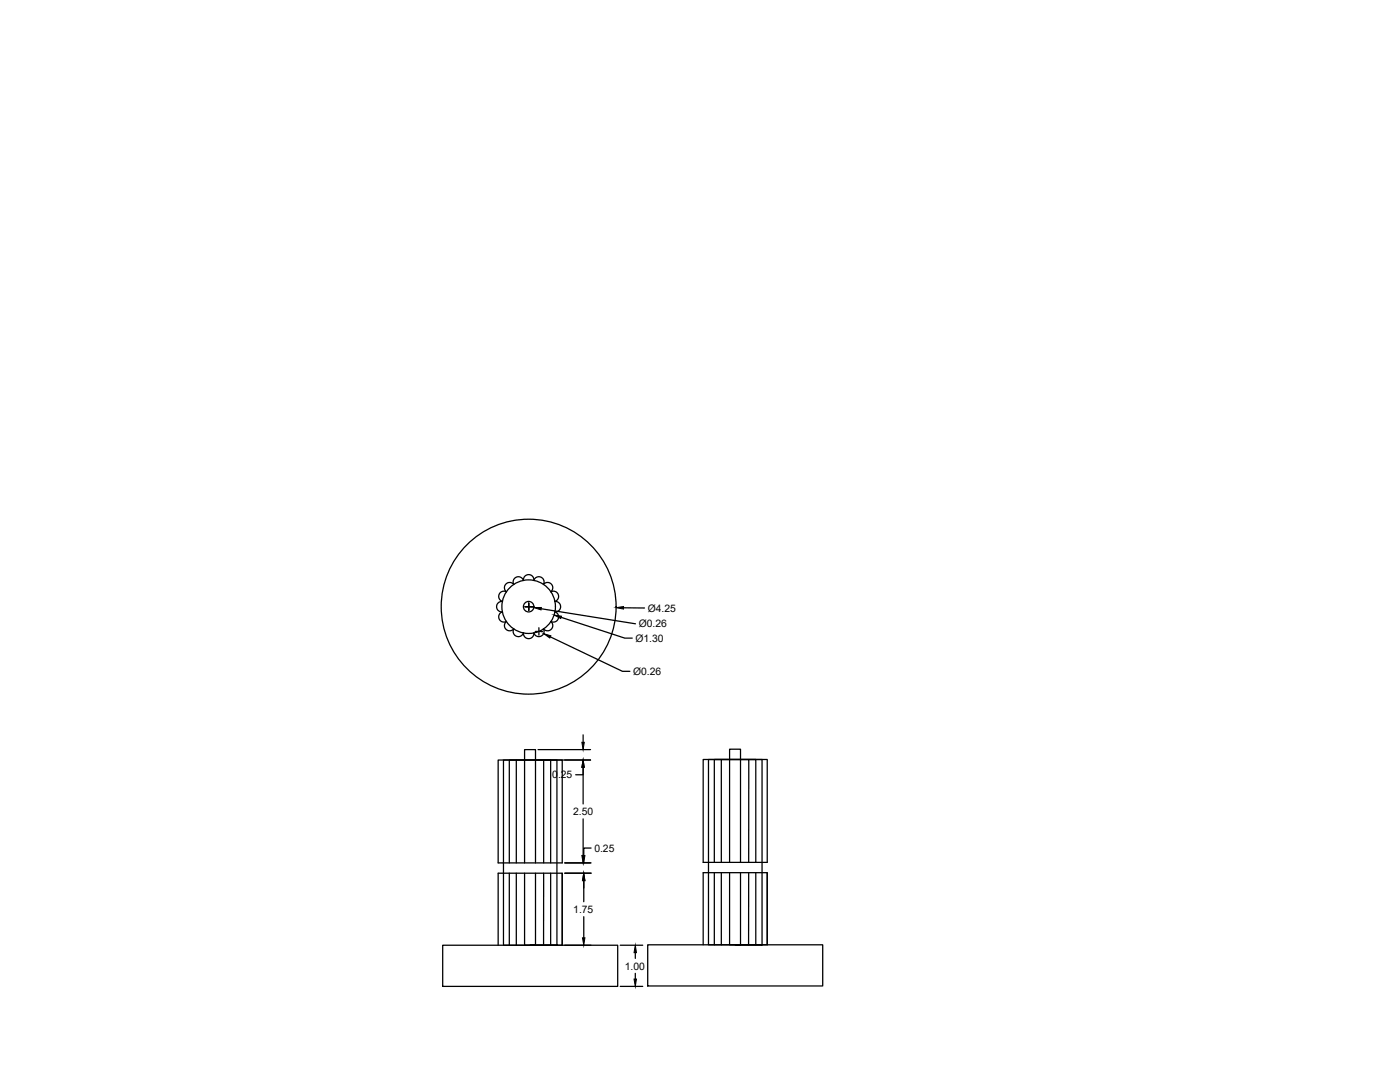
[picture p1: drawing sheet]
<svg xmlns="http://www.w3.org/2000/svg" width="279mm" height="216mm" viewBox="0 0 279 216" stroke-linecap="round" stroke-linejoin="round" font-family="sans-serif">
<!-- layer: 0 -->
<g fill="none" stroke="#000" stroke-width=".25">
<path d="M101.1 118.1a1.05 1.05 0 0 0-1.5 .5 1.05 1.05 0 0 0 .7 1.4M106.5 115.8a1.05 1.05 0 0 1 1.4-.6 1.05 1.05 0 0 1 .6 1.4 1.05 1.05 0 0 1 1.5-.1 1.05 1.05 0 0 1-.1 1.6M106.5 115.8a1.05 1.05 0 0 0-1-1.1 1.05 1.05 0 0 0-1 1.1 1.05 1.05 0 0 0-1.4-.6 1.05 1.05 0 0 0-.6 1.4 1.04 1.04 0 0 0-1.5-.1 1.04 1.04 0 0 0 .1 1.6M109.9 118.1a1.05 1.05 0 0 1 1.5 .5 1.05 1.05 0 0 1-.7 1.4M100.3 120a1.05 1.05 0 0 0-1.2 1.1 1.05 1.05 0 0 0 1.2 1M100.3 122.1a1.05 1.05 0 0 0-.7 1.4 1.05 1.05 0 0 0 1.5 .5M101.1 124a1.05 1.05 0 0 0-.1 1.6 1.05 1.05 0 0 0 1.5-.1 1.05 1.05 0 0 0 .5 1.5 1.05 1.05 0 0 0 1.5-.7 1.05 1.05 0 0 0 1 1.1 1.05 1.05 0 0 0 1-1.1M104.8 121.1h1.5M105.5 120.3v1.5M106.8 126h1.5M107.5 125.3v1.4M108 121.5l18.8 3"/>
<path d="M109.8 127.1l14.4 6.9h1.5M109.9 124a1.05 1.05 0 0 1 .1 1.6 1.05 1.05 0 0 1-1.5-.1 1.05 1.05 0 0 1-.6 1.5 1.05 1.05 0 0 1-1.4-.7M110.7 120a1.05 1.05 0 0 1 1.2 1.1 1.05 1.05 0 0 1-1.2 1M110.7 122.1a1.05 1.05 0 0 1 .7 1.4 1.05 1.05 0 0 1-1.5 .5M112 123.2l12.7 4.1h1.5M124.4 121.3h4.2M99.4 151.7h12.8v20.5h-12.8zM103 151.7h-1.4v20.5M104.7 149.6h2.2v2.1h-2.2zM107.4 151.7h10.5M107.4 149.6h10.5M108.5 151.7h1.4v20.5"/>
<path d="M114.9 154.6h1.5v-1.5v7.3M116.4 146.6v1.5M140.3 151.5h12.8v20.6h-12.8zM144 151.5h-1.4v20.6M145.6 149.5h2.2v2h-2.2zM149.4 151.5h1.4v20.6M101.6 174.2v14.4M103 172.2v-20.5h1.7v20.5M103 174.2v14.4M104.7 174.2v14.4h6.4h-10.6v-36.9h10.6v36.9h1.1v-14.4M106.9 172.2v-20.5h1.6v20.5M106.9 174.2v14.4"/>
<path d="M108.5 174.2v14.4M109.9 174.2v14.4M112.7 172.2h5.3M112.7 174.2h5.3M116.4 163.4v7.3M116.5 175.7v4.2M118 169.2h-1.5v1.5M142.6 174.1v14.4M144 172.1v-20.6h1.6v20.6M144 174.1v14.4M145.6 174.1v14.4h6.5h-10.7v-37h10.7v37h1v-14.4M147.8 172.1v-20.6h1.6v20.6"/>
<path d="M147.8 174.1v14.4M149.4 174.1v14.4M150.8 174.1v14.4M88.3 188.6h35v8.2h-35zM99.4 188.6v-14.4h12.8v14.4M112.7 188.6h5.3M116.5 182.9v4.2M123.8 196.8h4.5M123.8 188.6h4.5M126.8 190.1v1.1M126.8 194.2v1.2M129.3 188.5h34.9v8.2h-34.9z"/>
<path d="M140.3 188.5v-14.4h12.8v14.4"/>
<circle cx="105.5" cy="121.1" r="17.5"/>
<circle cx="105.5" cy="121.1" r="5.3"/>
<circle cx="105.5" cy="121.1" r="1.05"/>
</g>
<path d="M106.6 121.2h1.4v.5zM108.5 126.4l1.4 .5-.2 .4zM110.6 122.7l1.5 .3-.2 .4zM123 121.3l1.4-.3v.5zM116.4 151.7l.2 1.4h-.5zM116.1 148.1h.5l-.2 1.5zM116.1 170.7h.5l-.2 1.5zM116.5 174.2l.2 1.5h-.5zM116.2 170.7h.5l-.2 1.5zM116.2 187.1h.5l-.2 1.5zM126.5 195.4h.5l-.2 1.4zM126.8 188.6l.2 1.5h-.5z" fill="#000" stroke="#000" stroke-width=".2"/>
<g font-size="2.1">
<text x="127.5" y="125.2">Ø0.26</text>
<text x="129.3" y="122">Ø4.25</text>
<text x="126.8" y="128.1">Ø1.30</text>
<text x="126.4" y="134.7">Ø0.26</text>
<text x="110.2" y="155.3">0.25</text>
<text x="114.4" y="162.6">2.50</text>
<text x="118.6" y="170">0.25</text>
<text x="114.4" y="182.2">1.75</text>
<text x="124.7" y="193.5">1.00</text>
</g>
</svg>
